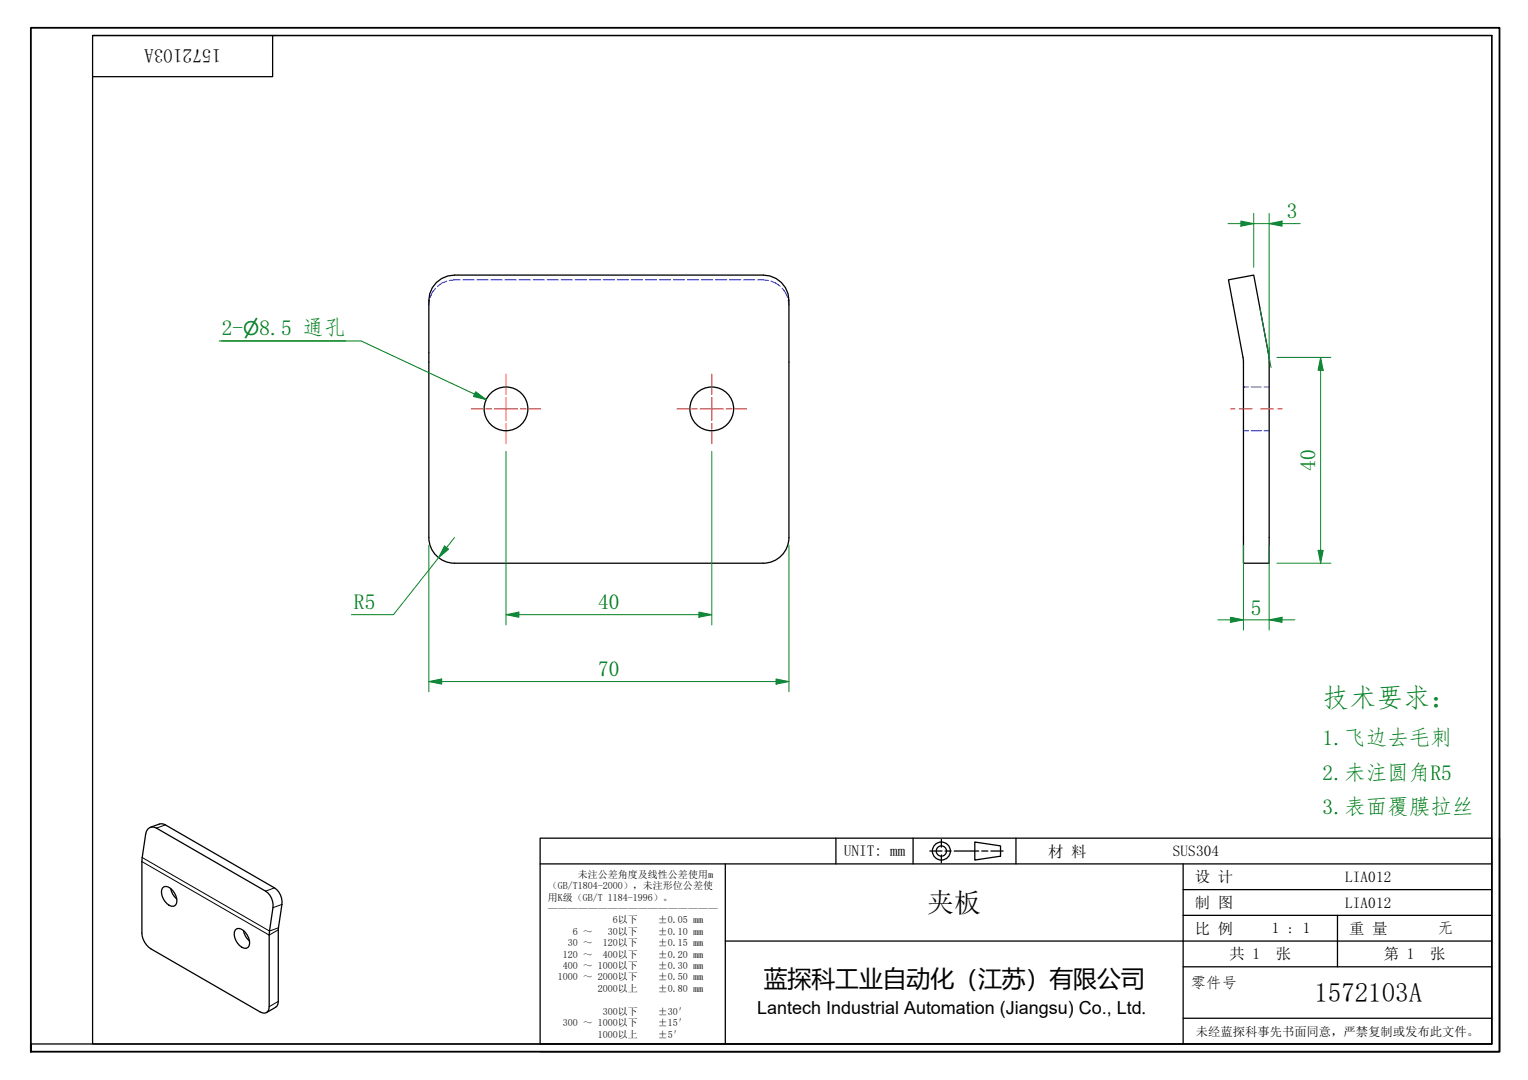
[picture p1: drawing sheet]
<svg xmlns="http://www.w3.org/2000/svg" width="297mm" height="210mm" viewBox="0 0 297 210" stroke-linecap="round" stroke-linejoin="round" font-family="sans-serif">
<g fill="none" stroke="#00f" stroke-width=".19">
<path d="M83.5 58.3l-.1 1M84.7 56l-.7 .8-.4 1M86.8 54.6l-.9 .4-.8 .7M89.5 54.4l-2.2 .1M90 54.4h2.2M92.7 54.4h2.2M95.5 54.4h2.1M98.2 54.4h2.2M100.9 54.4h2.2M103.6 54.4h2.2M106.4 54.4h2.1M109.1 54.4h2.2"/>
<path d="M111.8 54.4h2.2M114.5 54.4h2.2M117.3 54.4h2.2M120 54.4h2.2M122.7 54.4h2.2M125.5 54.4h2.1M128.2 54.4h2.2M130.9 54.4h2.2M133.6 54.4h2.2M136.4 54.4h2.1M139.1 54.4h2.2M141.8 54.4h2.2"/>
<path d="M144.5 54.4h2.2M147.3 54.4l2.1 .1M149.9 54.6l1 .4 .8 .7M152 56l.7 .8 .4 1M153.2 58.3l.2 1M241.7 75.2h1M243.2 75.2h2M245.7 75.2h1M241.7 83.7h1M243.2 83.7h2M245.7 83.7h1"/>
</g>
<g fill="none" stroke="#000" stroke-width=".25">
<path d="M241.6 69.5l-2.8-15.1 4.9-.9 2.9 15.1 .1 1.4v39.5h-5l-.1-40M83.4 104.5a5 5 0 0 0 5 5h60a5 5 0 0 0 5-5M83.4 104.5v-46.1a5 5 0 0 1 5-4.9h60a5 5 0 0 1 5 4.9v46.1M28.7 161.2a1.27 1.27 0 0 1 1.7-.3l21.2 12.3a3.4 3.4 0 0 1 1.5 3.2l-.8 5.3v13.9a1.08 1.08 0 0 1-.5 1.2 1.08 1.08 0 0 1-1.2-.1l-21.2-12.3a3.9 3.9 0 0 1-1.8-3v-13.9l.7-5.4zM29.2 160.8l2.1-.7 .8 .2 21.3 12.3a3.4 3.4 0 0 1 1.4 3.2l-.7 4.9-.1 14.4-.4 .7-1.8 1M31.6 172.6a1.02 1.02 0 0 1 1.5 0 3 3 0 0 1 1.2 3.1 .89 .89 0 0 1-1.4 .3 2.93 2.93 0 0 1-1.3-3.4zM33.2 172.7a3.5 3.5 0 0 0 1.2 2M45.7 180.8a1.03 1.03 0 0 1 1.6 0 3 3 0 0 1 1.1 3 .89 .89 0 0 1-1.4 .3 2.93 2.93 0 0 1-1.3-3.3zM47.3 180.8a3.5 3.5 0 0 0 1.2 2.1"/>
<circle cx="98.4" cy="79.5" r="4.3"/>
<circle cx="138.4" cy="79.5" r="4.3"/>
</g>
<path d="M27.6 167.5l24.7 14.2 1.8-1M27.6 166.7l24.8 14.3 1.7-.7M32.1 160.3l-1.7 .6M53.4 172.6l-1.8 .6M54.8 175.8l-1.7 .6M54.1 194.6l-1.8 1" fill="none" stroke="#000" stroke-width=".19"/>
<path d="M6 204.4v-1.5v1.5M6 202.9v-197.5h285.5v199h-285.5" fill="none" stroke="#000" stroke-width=".35"/>
<path d="M18 6.9h272v196h-272zM18 6.9h272M53 6.9v8h-35M290 6.9v196h-284" fill="none" stroke="#000" stroke-width=".25"/>
<g fill="none" stroke="#000" stroke-width=".25">
<path d="M105 162.9h185v40h-185zM105 167.9h185M141 167.9v35M162.5 162.9v5M177.5 162.9v5M180.8 165.4h2.3M183 163.2v1.5M183 166.2v1.5M183.7 165.4h1.2M185.5 165.4h4.8M189.5 163.7l5 .7v2l-5 .8zM190.8 165.4h1.2"/>
<path d="M192.6 165.4h2.4M197.5 162.9v5M230 167.9v35M230 177.9h60M230 172.9h60M260 177.9v10M291.5 162.9v41.5h-186.5M141 182.9h149M230 197.9h60M230 187.9h60"/>
<circle cx="183" cy="165.4" r="1.75"/>
<circle cx="183" cy="165.4" r="1"/>
</g>
<g fill="none" stroke="#f00" stroke-width=".19">
<path d="M91.6 79.5h2.3M94.4 79.5h1.2M96.1 79.5h4.5M98.4 72.7v2.3M98.4 75.5v1.2M98.4 77.2v4.5M101.2 79.5h1.1M102.9 79.5h2.2M131.6 79.5h2.3M134.4 79.5h1.2M136.1 79.5h4.5M138.4 72.7v2.3"/>
<path d="M138.4 75.5v1.2M138.4 77.2v4.5M141.2 79.5h1.1M142.9 79.5h2.2M98.4 82.3v1.1M98.4 84v2.2M138.4 82.3v1.1M138.4 84v2.2"/>
</g>
<path d="M239.2 79.5h.9M240.9 79.5h2.5M245.1 79.5h2.5M248.4 79.5h.8" fill="none" stroke="#f00" stroke-width=".19"/>
<path d="M83.4 132.5h2.5" fill="none" stroke="#00803f" stroke-width=".19"/>
<path d="M83.4 132.5l2.5-.5v1z" fill="#00803f"/>
<path d="M83.4 132.5l2.5-.5v1zM150.9 132.5h2.5" fill="none" stroke="#00803f" stroke-width=".19"/>
<path d="M150.9 132l2.5 .5-2.5 .5z" fill="#00803f"/>
<path d="M83.4 106v28.5M153.4 106v28.5M85.9 132.5h65M150.9 132l2.5 .5-2.5 .5z" fill="none" stroke="#00803f" stroke-width=".19"/>
<path d="M43.1 66.3h24.1M92.3 76.6l2.2 1.1" fill="none" stroke="#008000" stroke-width=".19"/>
<path d="M92.5 76.1l2 1.6-2.5-.6z" fill="#008000"/>
<path d="M42.6 66.3h27.6l22.1 10.3M92.5 76.1l2 1.6-2.5-.6z" fill="none" stroke="#008000" stroke-width=".19"/>
<path d="M98.4 119.5h2.5" fill="none" stroke="#00803f" stroke-width=".19"/>
<path d="M98.4 119.5l2.5-.5v1z" fill="#00803f"/>
<path d="M98.4 119.5l2.5-.5v1zM135.9 119.5h2.5" fill="none" stroke="#00803f" stroke-width=".19"/>
<path d="M135.9 119l2.5 .5-2.5 .5z" fill="#00803f"/>
<path d="M98.4 87.7v33.8M138.4 87.7v33.8M100.9 119.5h35M135.9 119l2.5 .5-2.5 .5zM239.2 120.5h2.5" fill="none" stroke="#00803f" stroke-width=".19"/>
<path d="M239.2 120l2.5 .5-2.5 .5z" fill="#00803f"/>
<path d="M239.2 120l2.5 .5-2.5 .5zM246.7 120.5h2.5" fill="none" stroke="#00803f" stroke-width=".19"/>
<path d="M246.7 120.5l2.5-.5v1z" fill="#00803f"/>
<path d="M256.7 69.5v2.5M241.7 106v16.5M246.7 106v16.5M236.7 120.5h2.5M241.7 120.5h5M246.7 120.5l2.5-.5v1zM249.2 120.5h2.5" fill="none" stroke="#00803f" stroke-width=".19"/>
<path d="M256.7 69.5l.5 2.5h-1z" fill="#00803f"/>
<path d="M256.7 69.5l.5 2.5h-1zM256.7 107v2.5" fill="none" stroke="#00803f" stroke-width=".19"/>
<path d="M256.2 107h1l-.5 2.5z" fill="#00803f"/>
<path d="M244.9 59.9l2.2 11.5M246.7 43.5h2.5M246.7 67.5v2M248.2 69.5h10.5M256.7 72v35M248.2 109.5h10.5M256.2 107h1l-.5 2.5z" fill="none" stroke="#00803f" stroke-width=".19"/>
<path d="M246.7 43.5l2.5-.5v1z" fill="#00803f"/>
<path d="M241.2 43.5h2.5M246.7 43.5l2.5-.5v1z" fill="none" stroke="#00803f" stroke-width=".19"/>
<path d="M241.2 43l2.5 .5-2.5 .5z" fill="#00803f"/>
<path d="M238.7 43.5h2.5M241.2 43l2.5 .5-2.5 .5zM243.7 43.5h3M243.7 41.5v10.5M246.7 41.5v27.4M249.2 43.5h3.6M86.8 106.4l-1.5 2" fill="none" stroke="#00803f" stroke-width=".19"/>
<path d="M86.4 106.1l.8 .6-1.9 1.7z" fill="#00803f"/>
<path d="M85.3 108.4l-8.8 11.1h-8.2M86.4 106.1l.8 .6-1.9 1.7zM88.4 104.5l-1.6 1.9" fill="none" stroke="#00803f" stroke-width=".19"/>
<text font-size="5.2" fill="#008000" x="257.1" y="137.4">技术要求：</text>
<g font-size="5.2">
<text x="180.3" y="177.3">夹板</text>
<text x="255.5" y="194.8">1572103A</text>
</g>
<text font-size="4.6" x="148.5" y="191.9">蓝探科工业自动化（江苏）有限公司</text>
<g font-size="4.2" fill="#008000">
<text x="250.2" y="42.4">3</text>
<text x="43.1" y="65.1">2-</text>
<text x="50.4" y="65.1">8.5 通孔</text>
<text x="255.7" y="91.6" transform="rotate(-90 255.7 91.6)">40</text>
<text x="68.8" y="118.4">R5</text>
<text x="116.3" y="118.4">40</text>
<text x="243.2" y="119.4">5</text>
<text x="116.3" y="131.4">70</text>
<text x="257.1" y="144.8">1.飞边去毛刺</text>
<text x="257.1" y="151.6">2.未注圆角R5</text>
<text x="257.1" y="158.3">3.表面覆膜拉丝</text>
</g>
<text font-size="3.7" x="43" y="9.6" transform="rotate(180 43 9.6)">1572103A</text>
<text font-size="3.7" fill="#008000" x="47.3" y="65.1">⌀</text>
<text font-size="3.5" x="147.2" y="197.1">Lantech Industrial Automation (Jiangsu) Co., Ltd.</text>
<g font-size="3">
<text x="164" y="166.4">UNIT: mm</text>
<text x="203.8" y="166.5">材 料</text>
<text x="228" y="166.4">SUS304</text>
<text x="232.3" y="171.5">设 计</text>
<text x="261.5" y="171.4">LIA012</text>
<text x="232.3" y="176.5">制 图</text>
<text x="261.5" y="176.4">LIA012</text>
<text x="232.3" y="181.5">比 例</text>
<text x="247.3" y="181.4">1 : 1</text>
<text x="262.3" y="181.5">重 量</text>
<text x="279.5" y="181.4">无</text>
<text x="231.5" y="192">零件号</text>
<text x="239" y="186.5">共 1</text>
<text x="248" y="186.5">张</text>
<text x="269" y="186.5">第 1</text>
<text x="278" y="186.5">张</text>
</g>
<text font-size="2.4" x="232.5" y="201.3">未经蓝探科事先书面同意，严禁复制或发布此文件。</text>
<g font-size="1.9">
<text x="106.5" y="172.8">（GB/T1804-2000），未注形位公差使</text>
<text x="112.3" y="170.6">未注公差角度及线性公差使用m</text>
<text x="106.5" y="175">用K级（GB/T 1184-1996）。</text>
<text x="106.5" y="177.2">—————————————————</text>
<text x="119.1" y="179.5">6以下</text>
<text x="127.9" y="179.5">±0.05 mm</text>
<text x="110.4" y="183.9">30 ～</text>
<text x="111.4" y="181.7">6 ～</text>
<text x="117.2" y="183.9">120以下</text>
<text x="118.2" y="181.7">30以下</text>
<text x="127.9" y="181.7">±0.10 mm</text>
<text x="127.9" y="183.9">±0.15 mm</text>
<text x="108.4" y="190.6">1000 ～ 2000以下</text>
<text x="109.4" y="186.1">120 ～</text>
<text x="109.4" y="188.3">400 ～ 1000以下</text>
<text x="117.2" y="186.1">400以下</text>
<text x="127.9" y="186.1">±0.20 mm</text>
<text x="127.9" y="188.3">±0.30 mm</text>
<text x="127.9" y="190.6">±0.50 mm</text>
<text x="116.2" y="192.8">2000以上</text>
<text x="117.2" y="197.2">300以下</text>
<text x="127.9" y="192.8">±0.80 mm</text>
<text x="127.9" y="197.2">±30′</text>
<text x="109.4" y="199.4">300 ～ 1000以下</text>
<text x="116.2" y="201.7">1000以上</text>
<text x="127.9" y="199.4">±15′</text>
<text x="127.9" y="201.7">±5′</text>
</g>
</svg>
